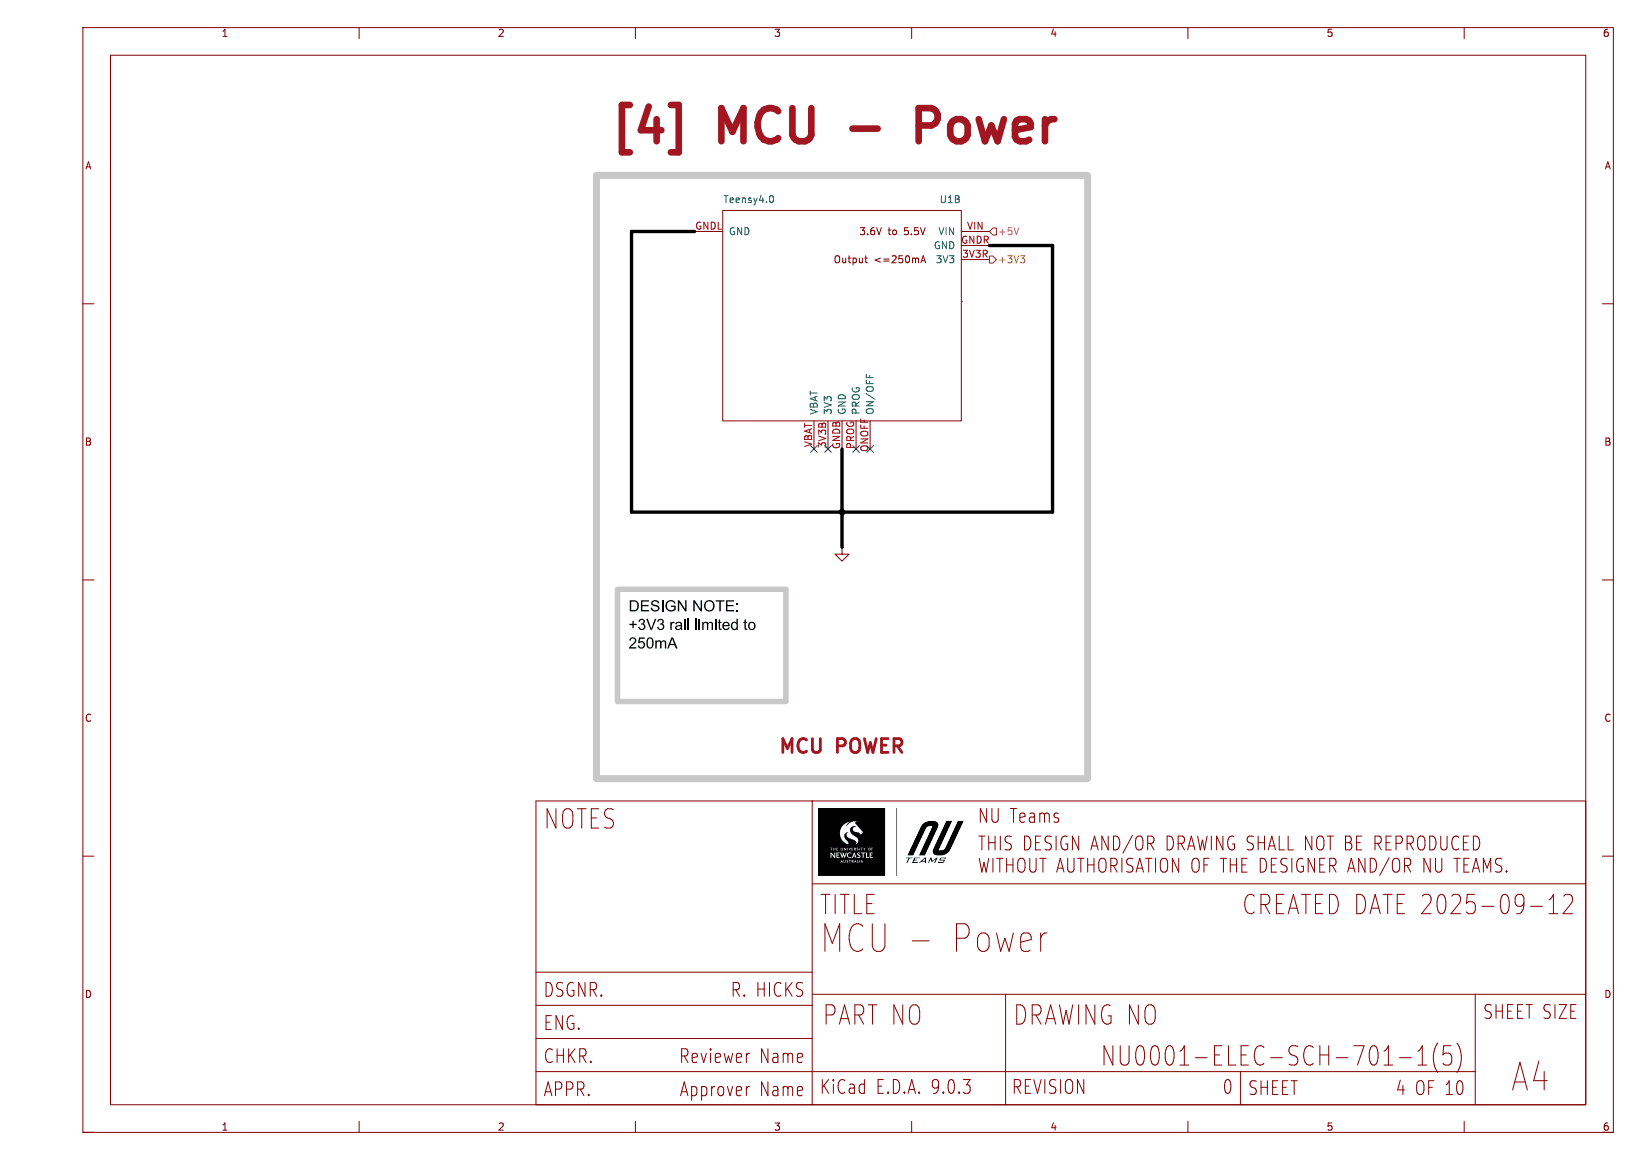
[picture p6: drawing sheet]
(kicad_sch
 (version 20250114)
 (generator "eeschema")
 (generator_version "9.0")
 (paper "A4")
 (title_block
  (title "NU0001-ELEC-SCH-701-1(5)")
  (date "2025-09-12")
  (rev "${REVISION}")
  (company "${COMPANY}")
  (comment 3 "${DESIGNER}")
  (comment 4 "${ENGINEER}")
  (comment 5 "${REVIEWER}")
  (comment 6 "${APPROVER}"))
 (lib_symbols
  (symbol "DRS-Controller:Teensy4.0"
   (pin_names
    (offset 1.016)) (exclude_from_sim no) (in_bom yes) (on_board yes)
   (property "Reference" "U1" (at 20.066 36.83 0) (effects (font (size 1.27 1.27)) (justify right bottom)))
   (property "Value" "Teensy4.0" (at -21.59 36.83 0) (effects (font (size 1.27 1.27)) (justify left bottom)))
   (property "Footprint" "DRS-Controller:Teensy4.0" (at 2.794 36.83 0) (effects (font (size 1.27 1.27)) (justify bottom) (hide yes)))
   (property "Datasheet" "https://www.pjrc.com/store/teensy40.html" (at 0 -27.178 0) (effects (font (size 1.27 1.27)) (hide yes)))
   (property "Description" "" (at 0 0 0) (effects (font (size 1.27 1.27)) (hide yes)))
   (property "ki_locked" "" (at 0 0 0) (effects (font (size 1.27 1.27))))
   (symbol "Teensy4.0_0_1"
    (rectangle (start -21.59 35.56) (end 21.59 -2.54) (stroke (width 0) (type default)) (fill (type none)))
    (rectangle (start 21.59 19.05) (end 21.59 19.05) (stroke (width 0) (type default)) (fill (type none))))
   (symbol "Teensy4.0_1_0"
    (pin bidirectional line (at -26.67 24.13 0) (length 5.08) (name "3_LRCLK2~" (effects (font (size 1.27 1.27)))) (number "3" (effects (font (size 1.27 1.27)))))
    (pin bidirectional line (at -26.67 21.59 0) (length 5.08) (name "4_BCLK2~" (effects (font (size 1.27 1.27)))) (number "4" (effects (font (size 1.27 1.27)))))
    (pin bidirectional line (at -26.67 19.05 0) (length 5.08) (name "5_IN2~" (effects (font (size 1.27 1.27)))) (number "5" (effects (font (size 1.27 1.27)))))
    (pin bidirectional line (at -26.67 16.51 0) (length 5.08) (name "6_OUT1D~" (effects (font (size 1.27 1.27)))) (number "6" (effects (font (size 1.27 1.27)))))
    (pin bidirectional line (at -26.67 13.97 0) (length 5.08) (name "7_RX2_OUT1A~" (effects (font (size 1.27 1.27)))) (number "7" (effects (font (size 1.27 1.27)))))
    (pin bidirectional line (at -26.67 11.43 0) (length 5.08) (name "8_TX2_IN1~" (effects (font (size 1.27 1.27)))) (number "8" (effects (font (size 1.27 1.27)))))
    (pin bidirectional line (at -26.67 8.89 0) (length 5.08) (name "9_OUT1C~" (effects (font (size 1.27 1.27)))) (number "9" (effects (font (size 1.27 1.27)))))
    (pin bidirectional line (at -26.67 6.35 0) (length 5.08) (name "10_CS_MQSR~" (effects (font (size 1.27 1.27)))) (number "10" (effects (font (size 1.27 1.27)))))
    (pin bidirectional line (at -26.67 3.81 0) (length 5.08) (name "11_MOSI_CTX1~" (effects (font (size 1.27 1.27)))) (number "11" (effects (font (size 1.27 1.27)))))
    (pin bidirectional line (at -26.67 1.27 0) (length 5.08) (name "12_MISO_MQSL~" (effects (font (size 1.27 1.27)))) (number "12" (effects (font (size 1.27 1.27)))))
    (pin bidirectional line (at 26.67 26.67 180) (length 5.08) (name "23_CRX1~" (effects (font (size 1.27 1.27)))) (number "23" (effects (font (size 1.27 1.27)))))
    (pin bidirectional line (at 26.67 24.13 180) (length 5.08) (name "22_CTX1~" (effects (font (size 1.27 1.27)))) (number "22" (effects (font (size 1.27 1.27)))))
    (pin bidirectional line (at 26.67 21.59 180) (length 5.08) (name "21_A7_RX5_BCLK1" (effects (font (size 1.27 1.27)))) (number "21" (effects (font (size 1.27 1.27)))))
    (pin bidirectional line (at 26.67 19.05 180) (length 5.08) (name "20_A6_TX5_LRCLK1" (effects (font (size 1.27 1.27)))) (number "20" (effects (font (size 1.27 1.27)))))
    (pin bidirectional line (at 26.67 16.51 180) (length 5.08) (name "19_A5_SCL0~" (effects (font (size 1.27 1.27)))) (number "19" (effects (font (size 1.27 1.27)))))
    (pin bidirectional line (at 26.67 13.97 180) (length 5.08) (name "18_A4_SDA0~" (effects (font (size 1.27 1.27)))) (number "18" (effects (font (size 1.27 1.27)))))
    (pin bidirectional line (at 26.67 11.43 180) (length 5.08) (name "17_A3_TX4_SDA1" (effects (font (size 1.27 1.27)))) (number "17" (effects (font (size 1.27 1.27)))))
    (pin bidirectional line (at 26.67 8.89 180) (length 5.08) (name "16_A2_RX4_SCL1" (effects (font (size 1.27 1.27)))) (number "16" (effects (font (size 1.27 1.27)))))
    (pin bidirectional line (at 26.67 6.35 180) (length 5.08) (name "15_A1_RX3_SPDIF_IN~" (effects (font (size 1.27 1.27)))) (number "15" (effects (font (size 1.27 1.27)))))
    (pin bidirectional line (at 26.67 3.81 180) (length 5.08) (name "14_A0_TX3_SPDIF_OUT~" (effects (font (size 1.27 1.27)))) (number "14" (effects (font (size 1.27 1.27)))))
    (pin bidirectional line (at 26.67 1.27 180) (length 5.08) (name "13_SCK_CRX1_LED~" (effects (font (size 1.27 1.27)))) (number "13" (effects (font (size 1.27 1.27))))))
   (symbol "Teensy4.0_1_1"
    (pin bidirectional line (at -26.67 31.75 0) (length 5.08) (name "0_CRX2~" (effects (font (size 1.27 1.27)))) (number "0" (effects (font (size 1.27 1.27)))))
    (pin bidirectional line (at -26.67 29.21 0) (length 5.08) (name "1_CTX2~" (effects (font (size 1.27 1.27)))) (number "1" (effects (font (size 1.27 1.27)))))
    (pin bidirectional line (at -26.67 26.67 0) (length 5.08) (name "2_OUT2~" (effects (font (size 1.27 1.27)))) (number "2" (effects (font (size 1.27 1.27))))))
   (symbol "Teensy4.0_2_0"
    (text "Output <=250mA" (at 6.858 26.67 0) (effects (font (size 1.27 1.27))))
    (pin power_in line (at -5.08 -7.62 90) (length 5.08) (name "VBAT" (effects (font (size 1.27 1.27)))) (number "VBAT" (effects (font (size 1.27 1.27)))))
    (pin power_out line (at -2.54 -7.62 90) (length 5.08) (name "3V3" (effects (font (size 1.27 1.27)))) (number "3V3B" (effects (font (size 1.27 1.27)))))
    (pin power_in line (at 0 -7.62 90) (length 5.08) (name "GND" (effects (font (size 1.27 1.27)))) (number "GNDB" (effects (font (size 1.27 1.27)))))
    (pin input line (at 2.54 -7.62 90) (length 5.08) (name "PROG" (effects (font (size 1.27 1.27)))) (number "PROG" (effects (font (size 1.27 1.27)))))
    (pin input line (at 5.08 -7.62 90) (length 5.08) (name "ON/OFF" (effects (font (size 1.27 1.27)))) (number "ONOFF" (effects (font (size 1.27 1.27)))))
    (pin power_in line (at 26.67 31.75 180) (length 5.08) (name "VIN" (effects (font (size 1.27 1.27)))) (number "VIN" (effects (font (size 1.27 1.27)))))
    (pin power_in line (at 26.67 29.21 180) (length 5.08) (name "GND" (effects (font (size 1.27 1.27)))) (number "GNDR" (effects (font (size 1.27 1.27)))))
    (pin power_in line (at 26.67 26.67 180) (length 5.08) (name "3V3" (effects (font (size 1.27 1.27)))) (number "3V3R" (effects (font (size 1.27 1.27))))))
   (symbol "Teensy4.0_2_1"
    (text "3.6V to 5.5V" (at 9.144 31.75 0) (effects (font (size 1.27 1.27))))
    (pin power_in line (at -26.67 31.75 0) (length 5.08) (name "GND" (effects (font (size 1.27 1.27)))) (number "GNDL" (effects (font (size 1.27 1.27))))))
   (embedded_fonts no))
  (symbol "power:GND"
   (power)
   (pin_numbers (hide yes))
   (pin_names
    (offset 0) (hide yes)) (exclude_from_sim no) (in_bom yes) (on_board yes)
   (property "Reference" "#PWR" (at 0 -6.35 0) (effects (font (size 1.27 1.27)) (hide yes)))
   (property "Value" "GND" (at 0 -3.81 0) (effects (font (size 1.27 1.27))))
   (property "Footprint" "" (at 0 0 0) (effects (font (size 1.27 1.27)) (hide yes)))
   (property "Datasheet" "" (at 0 0 0) (effects (font (size 1.27 1.27)) (hide yes)))
   (property "Description" "Power symbol creates a global label with name \"GND\" , ground" (at 0 0 0) (effects (font (size 1.27 1.27)) (hide yes)))
   (symbol "GND_0_1"
    (polyline (pts (xy 0 0) (xy 0 -1.27) (xy 1.27 -1.27) (xy 0 -2.54) (xy -1.27 -1.27) (xy 0 -1.27)) (stroke (width 0) (type default)) (fill (type none))))
   (symbol "GND_1_1"
    (pin power_in line (at 0 0 270) (length 0) (name "~" (effects (font (size 1.27 1.27)))) (number "1" (effects (font (size 1.27 1.27))))))
   (embedded_fonts no)))
 (rectangle
  (start 107.95 31.75)
  (end 196.85 140.97)
  (stroke (width 1.27) (type default) (color 200 200 200 1))
  (fill (type none)))
 (text_box "MCU POWER"
  (exclude_from_sim no)
  (at 110.49 132.08 0)
  (size 83.82 6.35)
  (margins 1.8749 1.8749 1.8749 1.8749)
  (stroke (width -0.0001) (type solid))
  (fill (type none))
  (effects (font (size 2.5 2.5) (thickness 0.508)
    (bold yes) (color 162 22 34 1)) (justify bottom)))
 (text_box "DESIGN NOTE:\n+3V3 rail limited to 250mA"
  (exclude_from_sim no)
  (at 111.76 106.68 0)
  (size 30.48 20.32)
  (margins 2 2 2 2)
  (stroke (width 1) (type solid) (color 200 200 200 1))
  (fill (type none))
  (effects (font
    (face "Arial") (size 2 2) (color 0 0 0 1)) (justify left top)))
 (text_box "[${#}] ${SHEETNAME}"
  (exclude_from_sim no)
  (at 82.55 16.51 0)
  (size 137.16 12.7)
  (margins 4.4999 4.4999 4.4999 4.4999)
  (stroke (width -0.0001) (type default))
  (fill (type none))
  (effects (font (size 6 6) (thickness 1.2)
    (bold yes) (color 162 22 34 1))))
 (junction
  (at 152.4 92.71)
  (diameter 0)
  (color 0 0 0 0))
 (no_connect
  (at 154.94 81.28))
 (no_connect
  (at 149.86 81.28))
 (no_connect
  (at 147.32 81.28))
 (no_connect
  (at 157.48 81.28))
 (wire
  (pts (xy 190.5 44.45) (xy 190.5 92.71))
  (stroke (width 0) (type default)))
 (wire
  (pts (xy 114.3 92.71) (xy 114.3 41.91))
  (stroke (width 0) (type default)))
 (wire
  (pts (xy 152.4 92.71) (xy 152.4 81.28))
  (stroke (width 0) (type default)))
 (wire
  (pts (xy 179.07 44.45) (xy 190.5 44.45))
  (stroke (width 0) (type default)))
 (wire
  (pts (xy 190.5 92.71) (xy 152.4 92.71))
  (stroke (width 0) (type default)))
 (wire
  (pts (xy 152.4 92.71) (xy 114.3 92.71))
  (stroke (width 0) (type default)))
 (wire
  (pts (xy 152.4 99.06) (xy 152.4 92.71))
  (stroke (width 0) (type default)))
 (wire
  (pts (xy 114.3 41.91) (xy 125.73 41.91))
  (stroke (width 0) (type default)))
 (hierarchical_label "+3V3"
  (shape output)
  (at 179.07 46.99 0)
  (effects (font (size 1.27 1.27)) (justify left)))
 (hierarchical_label "+5V"
  (shape input)
  (at 179.07 41.91 0)
  (effects (font (size 1.27 1.27)) (justify left)))
 (symbol
  (lib_id "power:GND")
  (at 152.4 99.06 0)
  (unit 1)
  (exclude_from_sim no)
  (in_bom yes)
  (on_board yes)
  (dnp no)
  (fields_autoplaced yes)
  (property "Reference" "#PWR05" (at 152.4 105.41 0) (effects (font (size 1.27 1.27)) (hide yes)))
  (property "Value" "GND" (at 152.4 104.14 0) (effects (font (size 1.27 1.27)) (hide yes)))
  (property "Footprint" "" (at 152.4 99.06 0) (effects (font (size 1.27 1.27)) (hide yes)))
  (property "Datasheet" "" (at 152.4 99.06 0) (effects (font (size 1.27 1.27)) (hide yes)))
  (property "Description" "Power symbol creates a global label with name \"GND\" , ground" (at 152.4 99.06 0) (effects (font (size 1.27 1.27)) (hide yes)))
  (pin "1"))
 (symbol
  (lib_id "DRS-Controller:Teensy4.0")
  (at 152.4 73.66 0)
  (unit 2)
  (exclude_from_sim no)
  (in_bom yes)
  (on_board yes)
  (dnp no)
  (property "Reference" "U1" (at 173.99 36.83 0) (effects (font (size 1.27 1.27)) (justify right bottom)))
  (property "Value" "Teensy4.0" (at 130.81 36.83 0) (effects (font (size 1.27 1.27)) (justify left bottom)))
  (property "Footprint" "DRS-Controller:Teensy4.0" (at 152.4 35.56 0) (effects (font (size 1.27 1.27)) (hide yes)))
  (property "Datasheet" "https://www.pjrc.com/store/teensy40.html" (at 152.4 100.838 0) (effects (font (size 1.27 1.27)) (hide yes)))
  (property "Description" "" (at 152.4 73.66 0) (effects (font (size 1.27 1.27)) (hide yes)))
  (pin "19")
  (pin "13")
  (pin "VIN")
  (pin "4")
  (pin "11")
  (pin "22")
  (pin "21")
  (pin "9")
  (pin "ONOFF")
  (pin "PROG")
  (pin "12")
  (pin "2")
  (pin "3")
  (pin "GNDB")
  (pin "3V3R")
  (pin "17")
  (pin "GNDL")
  (pin "20")
  (pin "6")
  (pin "15")
  (pin "10")
  (pin "14")
  (pin "0")
  (pin "VBAT")
  (pin "7")
  (pin "23")
  (pin "8")
  (pin "16")
  (pin "1")
  (pin "5")
  (pin "18")
  (pin "3V3B")
  (pin "GNDR")))
